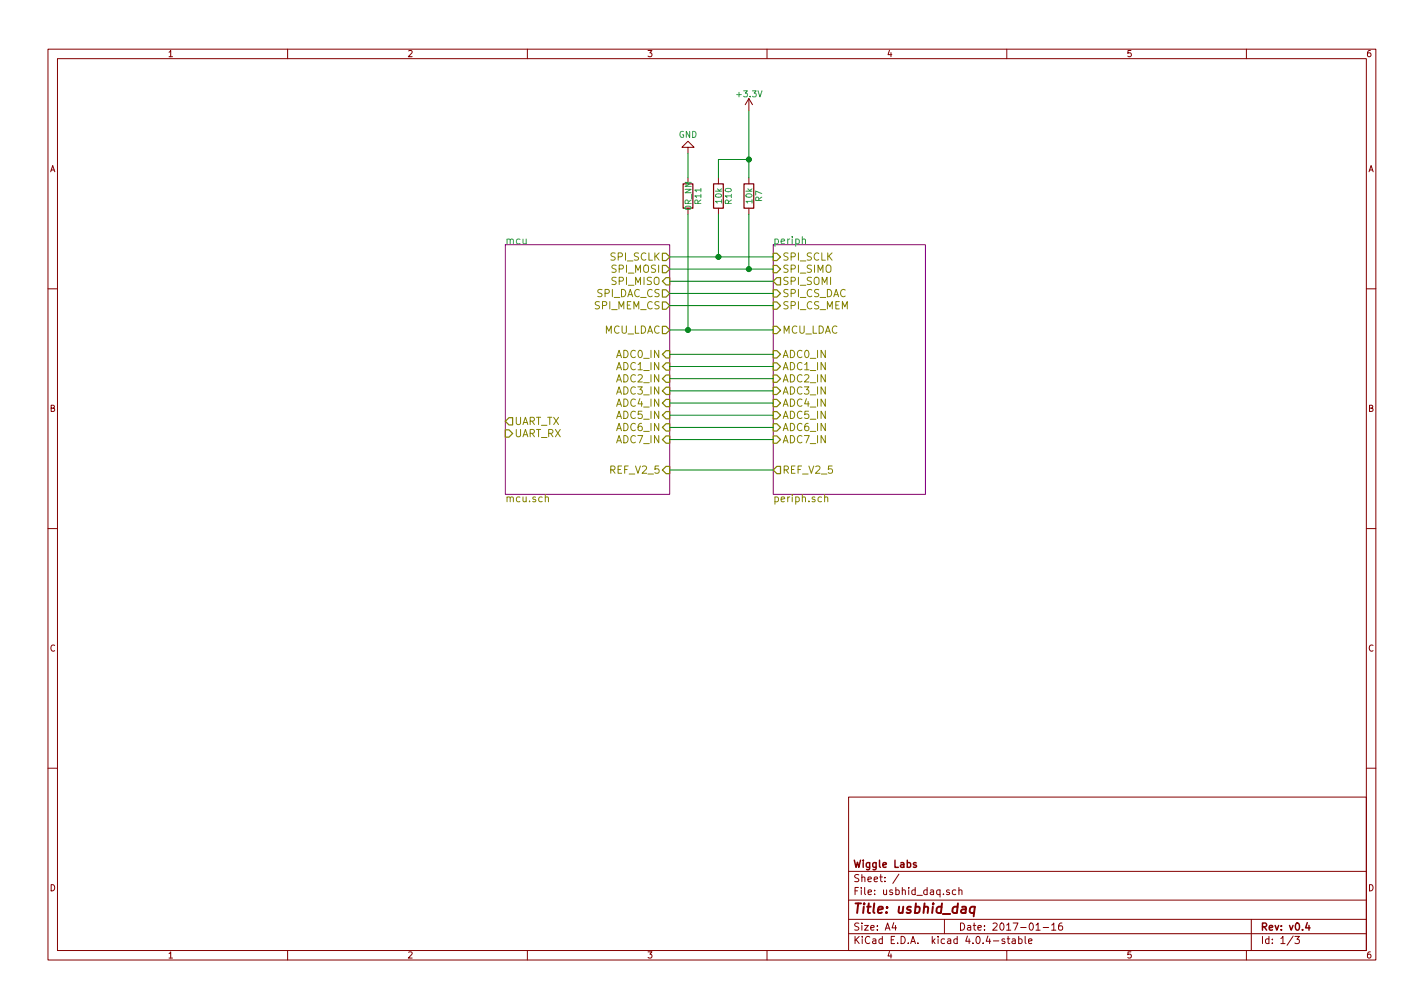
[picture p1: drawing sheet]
EESchema Schematic File Version 2
LIBS:power
LIBS:device
LIBS:transistors
LIBS:conn
LIBS:linear
LIBS:regul
LIBS:74xx
LIBS:cmos4000
LIBS:adc-dac
LIBS:memory
LIBS:xilinx
LIBS:microcontrollers
LIBS:dsp
LIBS:microchip
LIBS:analog_switches
LIBS:motorola
LIBS:texas
LIBS:intel
LIBS:audio
LIBS:interface
LIBS:digital-audio
LIBS:philips
LIBS:display
LIBS:cypress
LIBS:siliconi
LIBS:opto
LIBS:atmel
LIBS:contrib
LIBS:valves
LIBS:usb
LIBS:ldo
LIBS:tactile
LIBS:leds
LIBS:reference
LIBS:switching_charge_pump
LIBS:dac_spi
LIBS:silabs
LIBS:esd_protection
LIBS:digital_switches
LIBS:smd_crystals
LIBS:ferrite
LIBS:polyfuse
LIBS:sram
LIBS:tristate
LIBS:samtec
EELAYER 25 0
EELAYER END
$Descr A4 11693 8268
encoding utf-8
Sheet 1 3
Title "usbhid_daq"
Date "2017-01-16"
Rev "v0.4"
Comp "Wiggle Labs"
Comment1 ""
Comment2 ""
Comment3 ""
Comment4 ""
$EndDescr
$Sheet
S 4150 2000 1350 2050
U 56F4B8A3
F0 "mcu" 60
F1 "mcu.sch" 60
F2 "ADC0_IN" I R 5500 2900 60 
F3 "UART_TX" O L 4150 3450 60 
F4 "UART_RX" I L 4150 3550 60 
F5 "SPI_SCLK" O R 5500 2100 60 
F6 "SPI_MOSI" O R 5500 2200 60 
F7 "MCU_LDAC" O R 5500 2700 60 
F8 "ADC1_IN" I R 5500 3000 60 
F9 "ADC2_IN" I R 5500 3100 60 
F10 "ADC3_IN" I R 5500 3200 60 
F11 "ADC4_IN" I R 5500 3300 60 
F12 "ADC5_IN" I R 5500 3400 60 
F13 "ADC6_IN" I R 5500 3500 60 
F14 "ADC7_IN" I R 5500 3600 60 
F15 "SPI_DAC_CS" O R 5500 2400 60 
F16 "SPI_MISO" I R 5500 2300 60 
F17 "SPI_MEM_CS" O R 5500 2500 60 
F18 "REF_V2_5" I R 5500 3850 60 
$EndSheet
$Sheet
S 6350 2000 1250 2050
U 56F4BB54
F0 "periph" 60
F1 "periph.sch" 60
F2 "ADC0_IN" I L 6350 2900 60 
F3 "ADC1_IN" I L 6350 3000 60 
F4 "ADC2_IN" I L 6350 3100 60 
F5 "ADC3_IN" I L 6350 3200 60 
F6 "ADC4_IN" I L 6350 3300 60 
F7 "ADC5_IN" I L 6350 3400 60 
F8 "ADC6_IN" I L 6350 3500 60 
F9 "ADC7_IN" I L 6350 3600 60 
F10 "SPI_SCLK" I L 6350 2100 60 
F11 "SPI_SIMO" I L 6350 2200 60 
F12 "MCU_LDAC" I L 6350 2700 60 
F13 "SPI_CS_DAC" I L 6350 2400 60 
F14 "SPI_CS_MEM" I L 6350 2500 60 
F15 "REF_V2_5" O L 6350 3850 60 
F16 "SPI_SOMI" O L 6350 2300 60 
$EndSheet
Wire Wire Line
	5500 2200 6350 2200
Wire Wire Line
	6350 2100 5500 2100
Wire Wire Line
	5500 2400 6350 2400
$Comp
L R R11
U 1 1
P 5650 1600
F 0 "R11" V 5730 1600 50  0000 C CNN
F 1 "0R_NM" V 5650 1600 50  0000 C CNN
F 2 "Resistors_SMD:R_0603_HandSoldering" V 5580 1600 50  0001 C CNN
F 3 "" H 5650 1600 50  0000 C CNN
	1    5650 1600
	1    0    0    -1  
$EndComp
$Comp
L R R10
U 1 1
P 5900 1600
F 0 "R10" V 5980 1600 50  0000 C CNN
F 1 "10k" V 5900 1600 50  0000 C CNN
F 2 "Resistors_SMD:R_0603_HandSoldering" V 5830 1600 50  0001 C CNN
F 3 "" H 5900 1600 50  0000 C CNN
	1    5900 1600
	1    0    0    -1  
$EndComp
$Comp
L R R7
U 1 1
P 6150 1600
F 0 "R7" V 6230 1600 50  0000 C CNN
F 1 "10k" V 6150 1600 50  0000 C CNN
F 2 "Resistors_SMD:R_0603_HandSoldering" V 6080 1600 50  0001 C CNN
F 3 "" H 6150 1600 50  0000 C CNN
	1    6150 1600
	1    0    0    -1  
$EndComp
$Comp
L GND #PWR01
U 1 1
P 5650 1250
F 0 "#PWR01" H 5650 1000 50  0001 C CNN
F 1 "GND" H 5650 1100 50  0000 C CNN
F 2 "" H 5650 1250 50  0000 C CNN
F 3 "" H 5650 1250 50  0000 C CNN
	1    5650 1250
	-1   0    0    1   
$EndComp
Wire Wire Line
	5650 1450 5650 1250
Wire Wire Line
	5900 1750 5900 2100
Connection ~ 5900 2100
Wire Wire Line
	6150 1750 6150 2200
Connection ~ 6150 2200
$Comp
L +3.3V #PWR02
U 1 1
P 6150 900
F 0 "#PWR02" H 6150 750 50  0001 C CNN
F 1 "+3.3V" H 6150 1040 50  0000 C CNN
F 2 "" H 6150 900 50  0000 C CNN
F 3 "" H 6150 900 50  0000 C CNN
	1    6150 900 
	1    0    0    -1  
$EndComp
Wire Wire Line
	6150 1450 6150 900 
Wire Wire Line
	5900 1450 5900 1300
Wire Wire Line
	5900 1300 6150 1300
Connection ~ 6150 1300
Wire Wire Line
	6350 2300 5500 2300
Wire Wire Line
	6350 2900 5500 2900
Wire Wire Line
	5500 3000 6350 3000
Wire Wire Line
	6350 3100 5500 3100
Wire Wire Line
	5500 3200 6350 3200
Wire Wire Line
	6350 3300 5500 3300
Wire Wire Line
	5500 3400 6350 3400
Wire Wire Line
	6350 3500 5500 3500
Wire Wire Line
	5500 3600 6350 3600
Wire Wire Line
	6350 2700 5500 2700
Wire Wire Line
	5650 1750 5650 2700
Connection ~ 5650 2700
Wire Wire Line
	6350 2500 5500 2500
Wire Wire Line
	5500 3850 6350 3850
$EndSCHEMATC
